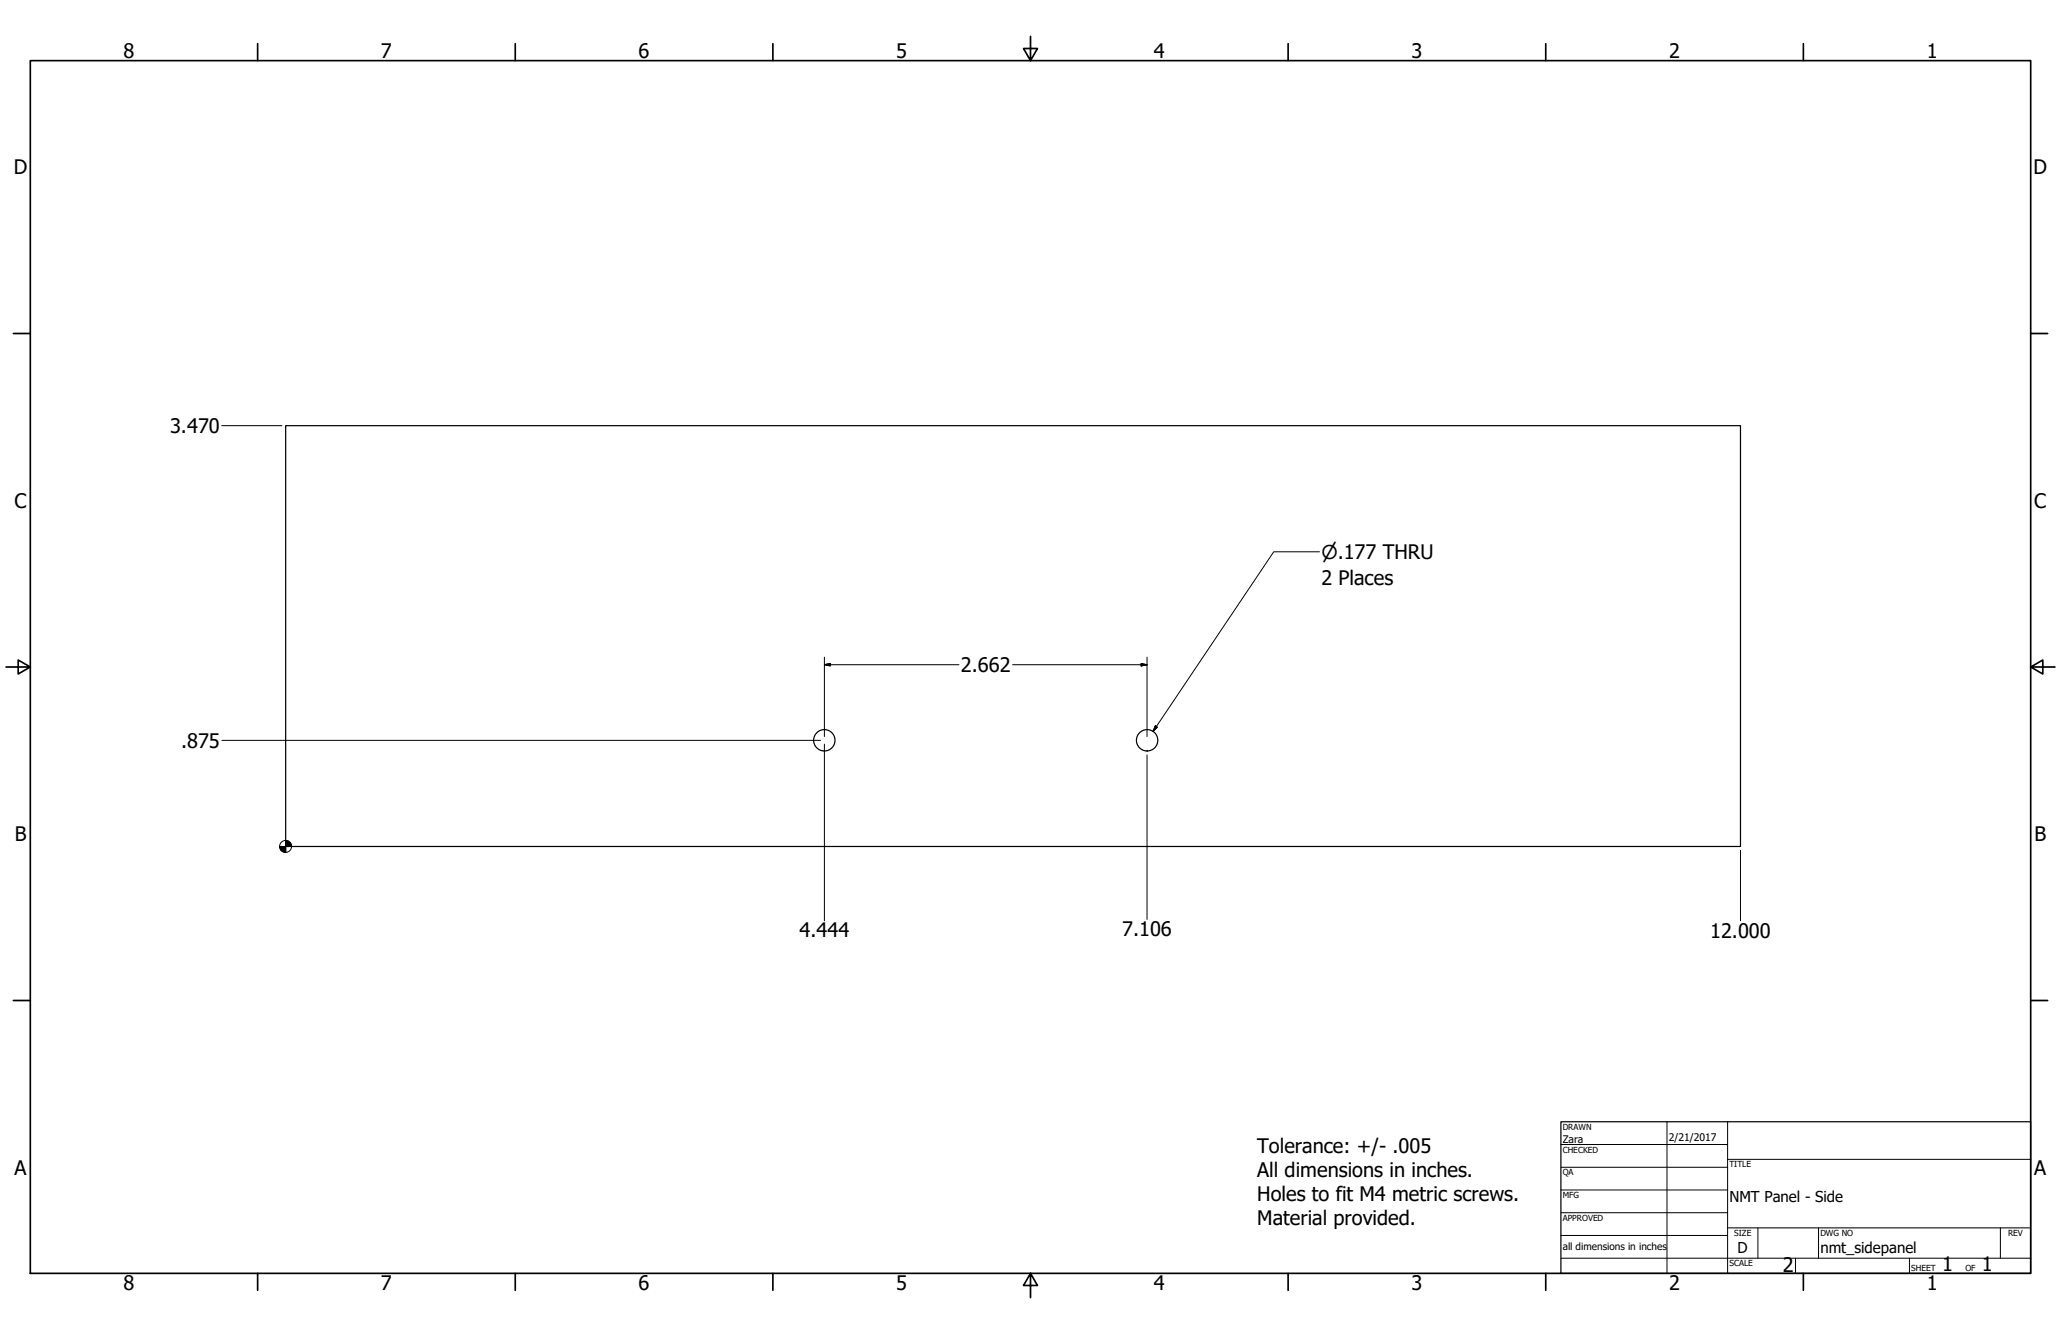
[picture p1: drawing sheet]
<svg xmlns="http://www.w3.org/2000/svg" width="864mm" height="559mm" viewBox="0 0 864 559" stroke-linecap="round" stroke-linejoin="round" font-family="sans-serif">
<!-- layer: Visible (ANSI) -->
<g fill="none" stroke="#000" stroke-width=".51">
<path d="M119.7 178.3h609.6v176.3h-609.6z"/>
<circle cx="345.4" cy="310.1" r="4.5"/>
<circle cx="480.7" cy="310.1" r="4.5"/>
</g>
<!-- layer: Border (ANSI) -->
<g fill="none" stroke="#000" stroke-width=".7">
<path d="M107.9 18.3v7.1M215.9 18.3v7.1M323.8 18.3v7.1M431.8 15.2v10.2l-2.9-5.1h5.8l-2.9 5.1M539.8 18.3v7.1M647.7 18.3v7.1M755.6 18.3v7.1M12.7 25.4h838.2v508h-838.2zM5.6 139.7h7.1M850.9 139.7h7.1M2.5 279.4h10.2l-5.1-2.9v5.8l5.1-2.9M850.9 279.4l5.1 2.9v-5.8l-5.1 2.9h10.2"/>
<path d="M5.6 419.1h7.1M850.9 419.1h7.1M107.9 533.4v7.1M215.9 533.4v7.1M323.8 533.4v7.1M431.8 533.4l2.9 5.1h-5.8l2.9-5.1v10.2M539.8 533.4v7.1M647.7 533.4v7.1M755.6 533.4v7.1"/>
</g>
<!-- layer: Title (ANSI) -->
<g fill="none" stroke="#000" stroke-width=".42">
<path d="M654 479.4h69.9M698.5 469.9v63.5M723.9 469.9v63.5M654 488.9h69.9M654 498.5h69.9M723.9 485.6h127M654 508h69.9M654 517.5h69.9M723.9 514.3h127M736.6 514.3v12.7M762 514.3v12.7M838.2 514.3v12.7"/>
<path d="M654 527h196.9M752.3 527v6.4M800.1 527v6.4"/>
</g>
<path d="M654 469.9h196.9v63.5h-196.9z" fill="none" stroke="#000" stroke-width=".51"/>
<!-- layer: Dimension (ANSI) -->
<g fill="none" stroke="#000" stroke-width=".42">
<path d="M92.9 178.3h25.2M345.4 278.4l2.5-.5v1.1zM345.4 278.4h56.4M345.4 275.3v33.2M424.3 278.4h56.3M478.2 277.9l2.4 .5-2.4 .6zM480.6 275.3v33.2M93 310.1h250.9M345.4 311.7v74M480.6 316.2v68.9M729.3 356.2v29.5"/>
<circle cx="119.7" cy="354.6" r="2.51"/>
</g>
<g fill="#000" stroke="#000" stroke-width=".42">
<path d="M345.4 278.4l2.5-.5zM345.4 278.4l2.5-.5v1.1zM478.2 279l2.4-.6zM478.2 277.9l2.4 .5-2.4 .6zM117.2 354.6l.7 1.8zM117.2 354.6l1.5 2.3-.8-.5zM117.2 354.6l2.5 2.5-1-.2zM119.7 354.6h2.5zM119.7 352.1l2.5 2.5h-2.5zM119.7 352.1v5zM117.2 354.6h2.5v2.5zM117.2 354.6h2.5z"/>
<path d="M121.5 352.8l.7 1.8zM120.6 352.3l.9 .5 .7 1.8zM119.7 352.1l.9 .2 1.6 2.3z"/>
</g>
<!-- layer: Symbol (ANSI) -->
<path d="M552.9 231.1h-19.2l-50.5 75.3M484.1 304l.8 .6-1.7 1.8z" fill="none" stroke="#000" stroke-width=".42"/>
<path d="M484.1 304l-.9 2.4zM484.1 304l.8 .6-1.7 1.8z" fill="#000" stroke="#000" stroke-width=".42"/>
<g font-size="8.4">
<text x="51.7" y="24.4">8</text>
<text x="159.6" y="24.4">7</text>
<text x="267.6" y="24.4">6</text>
<text x="375.5" y="24.4">5</text>
<text x="483.5" y="24.4">4</text>
<text x="591.4" y="24.4">3</text>
<text x="699.4" y="24.4">2</text>
<text x="807.3" y="24.4">1</text>
<text x="5.8" y="72.9">D</text>
<text x="852.1" y="72.9">D</text>
<text x="71.2" y="181.4">3.470</text>
<text x="6.1" y="212.6">C</text>
<text x="852.4" y="212.6">C</text>
<text x="553.7" y="244.9">2 Places</text>
<text x="402.7" y="281.5">2.662</text>
<text x="75.9" y="313.2">.875</text>
<text x="6.2" y="352.3">B</text>
<text x="852.5" y="352.3">B</text>
<text x="335" y="392.6">4.444</text>
<text x="470.2" y="392.1">7.106</text>
<text x="716.6" y="392.7">12.000</text>
<text x="526.8" y="483.1">Tolerance: +/- .005</text>
<text x="6.1" y="492">A</text>
<text x="852.4" y="492">A</text>
<text x="526.8" y="493.1">All dimensions in inches.</text>
<text x="526.8" y="503.2">Holes to fit M4 metric screws.</text>
<text x="526.8" y="513.3">Material provided.</text>
<text x="747" y="532.6">2</text>
<text x="813.8" y="532.6">1</text>
<text x="830.5" y="532.6">1</text>
<text x="51.7" y="540.5">8</text>
<text x="159.6" y="540.5">7</text>
<text x="267.6" y="540.5">6</text>
<text x="375.5" y="540.5">5</text>
<text x="483.5" y="540.5">4</text>
<text x="591.4" y="540.5">3</text>
<text x="699.4" y="540.5">2</text>
<text x="807.3" y="540.5">1</text>
</g>
<text font-size="8" x="553.7" y="234.2">⌀.177 THRU</text>
<g font-size="6.3">
<text x="724.7" y="503.4">NMT Panel - Side</text>
<text x="728.1" y="524.9">D</text>
<text x="762.8" y="525">nmt_sidepanel</text>
</g>
<g font-size="4.4">
<text x="654.8" y="478.6">Zara</text>
<text x="699.3" y="478">2/21/2017</text>
</g>
<text font-size="4.2" x="654.8" y="523.6">all dimensions in inches</text>
<g font-size="3.5">
<text x="654.8" y="473.2">DRAWN</text>
<text x="654.8" y="482.8">CHECKED</text>
<text x="724.7" y="488.9">TITLE</text>
<text x="654.8" y="492.3">QA</text>
<text x="654.8" y="501.8">MFG</text>
<text x="654.8" y="511.4">APPROVED</text>
<text x="726.7" y="517.7">SIZE</text>
<text x="762.8" y="517.7">DWG NO</text>
<text x="841.4" y="517.7">REV</text>
<text x="724.7" y="530.4">SCALE</text>
<text x="800.9" y="532.6">SHEET</text>
<text x="823.5" y="532.6">OF</text>
</g>
</svg>
